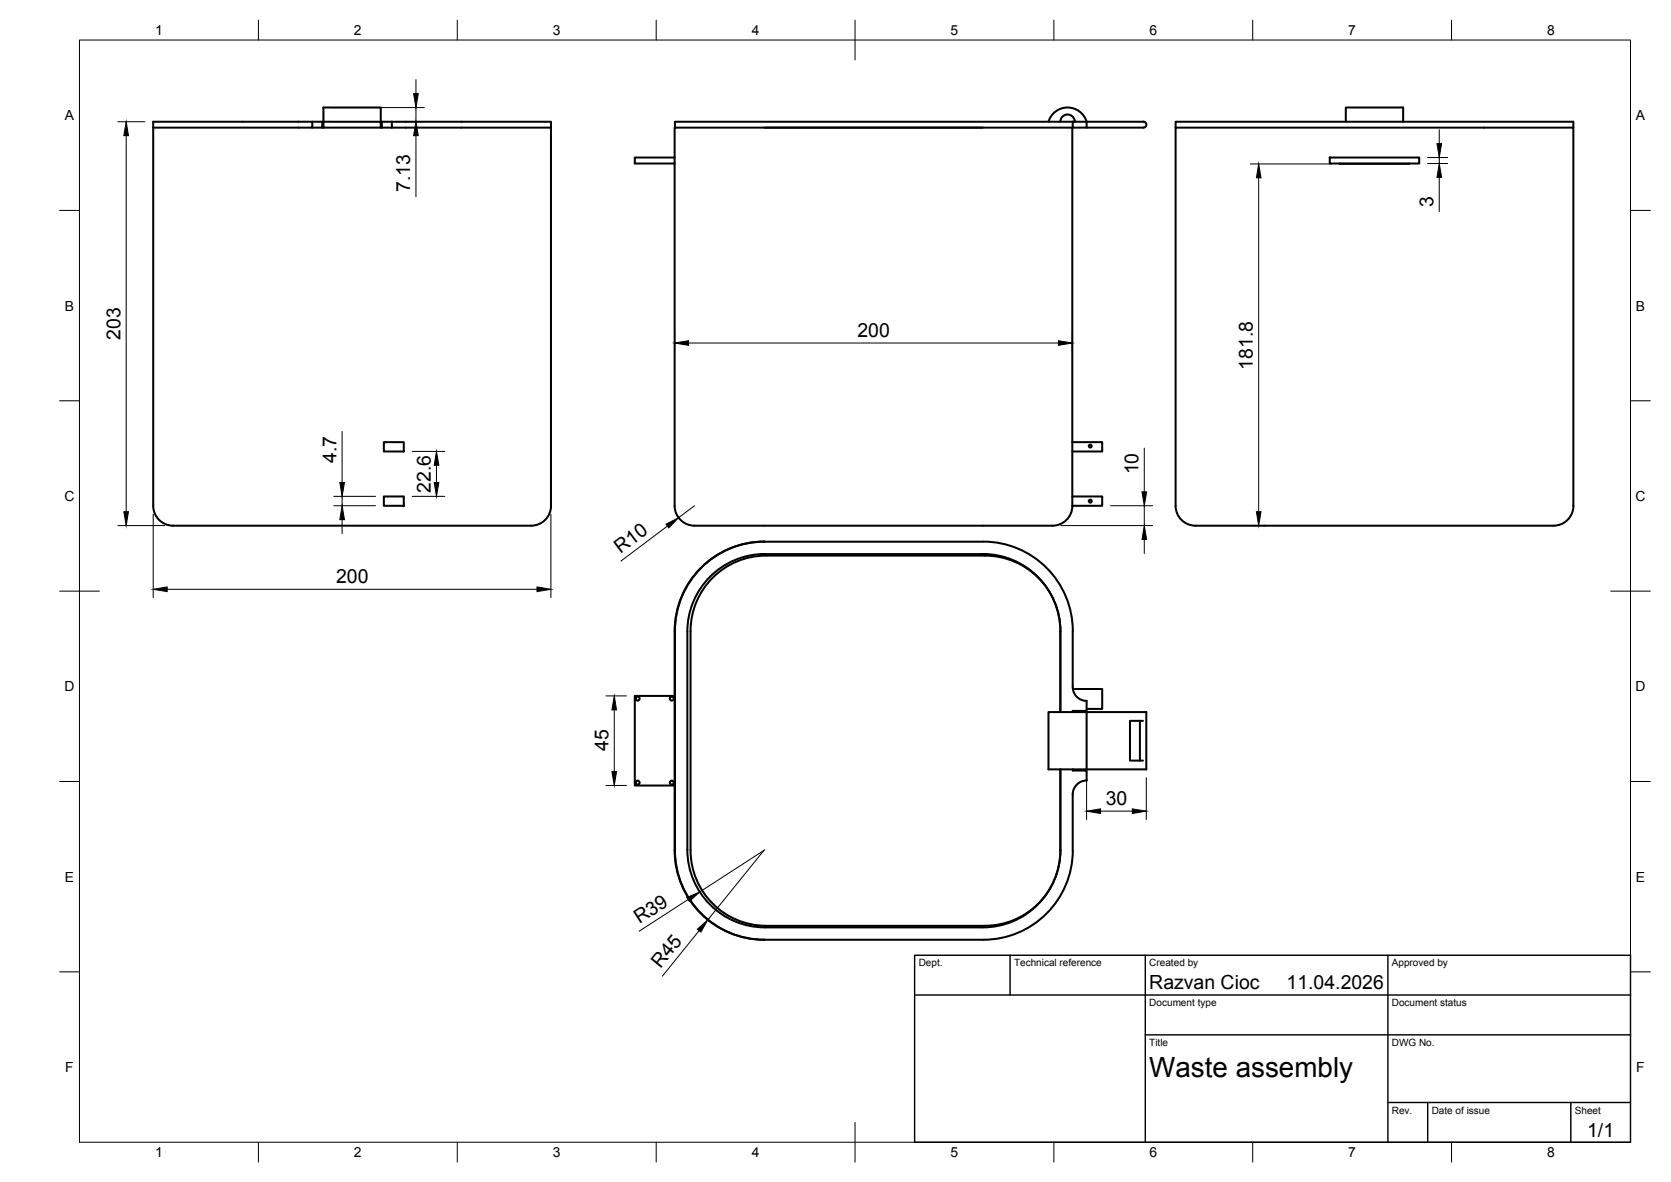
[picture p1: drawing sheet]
<svg xmlns="http://www.w3.org/2000/svg" width="420mm" height="297mm" viewBox="0 0 420 297" stroke-linecap="round" stroke-linejoin="round" font-family="sans-serif">
<!-- layer: Visible -->
<g fill="none" stroke="#000" stroke-width=".51">
<path d="M38.5 32.1h40v-1.5h-40v96.5a5.4 5.4 0 0 0 6.5 5h88.5M78.5 30.6h2.5v1.5h-2.5M81 30.6h14.7v1.5h-14.4v-5.1h14.4v3.6h.3M81 32.1h.3M95.7 32.1h.3M98.5 30.6h40v1.5h-40zM98.5 30.6h-2.5v1.5h2.5M138.5 32.1l.1 95a5 5 0 0 1-5 5M169.6 39.6h-10v1.5h10M192.2 32.1h77.5M247.1 32.1h-77.5v95a5.4 5.4 0 0 0 6.5 5h87.5a5.2 5.2 0 0 0 6-5M263.6 30.6a5 5 0 0 1 4.8-3.6 5 5 0 0 1 4.8 3.6"/>
<path d="M269.6 32.1v95h7.5v-2.3h-7.5M269.7 30.6h3.5v1.5h-3.5zM269.7 30.6h-100v1.5M270.3 30.6a1.82 1.82 0 0 0-1.9-1.8 1.82 1.82 0 0 0-1.8 1.8M273.2 30.6h14.3M273.2 32.1h14.3M287.5 30.6a.75 .75 0 0 1 .7 .7 .75 .75 0 0 1-.7 .8M295.6 32.1v-1.5h100v1.5M334.3 39.6h22.5v1.5h-22.5zM338.4 30.6v-3.6h14.4v3.6M336.8 41.1h17.6M96.5 111.1h5v2.4h-5z"/>
<path d="M269.6 111.1h7.5v2.4h-7.5M96.5 124.8h5v2.3h-5zM192.1 136.1h55.1M192.1 136.1a22.5 22.5 0 0 0-22.5 22.5M192.2 136.1a22.5 22.5 0 0 0-22.5 22.5M192.3 139.2h54.8a19.5 19.5 0 0 1 19.5 19.5M192.3 139.2a19.5 19.5 0 0 0-19.5 19.5v54.8a19.5 19.5 0 0 0 19.5 19.6M247.2 136.1a22.5 22.5 0 0 1 22.5 22.5M247.6 139.6h-55a19 19 0 0 0-19 19M247.6 139.6a19 19 0 0 1 19 19M395.6 127.1a5.4 5.4 0 0 1-6.5 5h-87.5a5.2 5.2 0 0 1-6-5v-95h100v95M169.6 158.6v55.1a22.5 22.5 0 0 0 22.5 22.5"/>
<path d="M169.7 158.6v55.1a22.5 22.5 0 0 0 22.5 22.5M173.6 158.6v55.1a19 19 0 0 0 19 18.9l55 .1M266.6 158.6v20.4M269.7 158.6v14a3.5 3.5 0 0 0 3.5 3.5M169.6 174.9h-10v22.5h10M269.8 173.2h7.3v4.9h-3.9M273.2 176.1v2.6h-3.5v.3M273.2 179h-9.6v14.3h24.6v-14.3h-15v14.3M266.6 193.3v20.4M269.7 193.3v.3h3.5v2.6M273.2 196.1a3.5 3.5 0 0 0-3.5 3.5v14.1a22.5 22.5 0 0 1-22.5 22.5h-55.1M286.6 181.2v9.9"/>
<path d="M287.4 181.2h-3.3v9.9h3.3M266.6 213.5a19.5 19.5 0 0 1-19.5 19.6h-54.8M266.6 213.7a19 19 0 0 1-19 18.9"/>
<circle cx="274.1" cy="112.1" r=".37"/>
<circle cx="274.1" cy="125.9" r=".37"/>
<circle cx="160.3" cy="175.6" r=".5"/>
<circle cx="168.9" cy="175.6" r=".5"/>
<circle cx="160.3" cy="196.7" r=".5"/>
<circle cx="168.9" cy="196.7" r=".5"/>
</g>
<!-- layer: BORDER -->
<g fill="none" stroke="#000" stroke-width=".25">
<path d="M20 10.1h390v276.9h-390zM65 5.1v5M115 5.1v5M165 5.1v5M215 5.1v10M265 5.1v5M315 5.1v5M365 5.1v5M15 52.9h5M410 52.9h5M15 100.7h5M410 100.7h5"/>
<path d="M15 148.6h10M405 148.6h10M15 196.4h5M410 196.4h5M15 244.2h5M410 244.2h5M65 287v5M115 287v5M165 287v5M215 282.1v9.9M265 287v5M315 287v5"/>
<path d="M365 287v5"/>
</g>
<!-- layer: TITLEBLOCK -->
<path d="M230 240.1h180v46.9h-180zM230 250h180M254 240.1v9.9M288 240.1v46.9M349 240.1v46.9M288 260.1h122M349 277.1h61M359 277.1v9.9M395 277.1v9.9" fill="none" stroke="#000" stroke-width=".36"/>
<!-- layer: FD_Dimensions -->
<g fill="none" stroke="#000" stroke-width=".25">
<path d="M29.6 30.6h6.8M31.7 34.1v94.5M83.4 30.6h23.3M83.4 27h23.3M104.6 20v3.5M104.6 27v3.6M104.6 34.1v15.4M358.9 39.6h5.1M361.9 32.6v3.5M361.9 39.6v1.5M314.4 41.2h20.4M316.5 44.7v83.9"/>
<path d="M358.9 41.1h5.1M361.9 44.6v8.6M169.6 83v5.3M173.1 86.2h93M269.6 83v5.3M86 108.4v12.8M103.6 113.4h8.2M109.7 116.9v4.3M287.7 112.6v11M29.6 132.1h11.8M38.5 129.2v21M83.9 127.1h10.5"/>
<path d="M83.9 124.7h10.5M86 124.7v2.4M86 130.6v3.5M103.6 124.7h8.2M138.5 129.2v21M167.8 132.2l-11.7 8.8M174.6 127.1l-4 3M266.7 132.1h23.1M279.2 127.1h10.6M287.7 127.1v5M287.7 135.6v3.5M314.4 132.1h3.5"/>
<path d="M42 148.1h93M152.4 174.9h5.1M154.5 178.4v15.5M152.4 197.4h5.1M273.2 195.4v10.5M288.2 195.4v10.5M192.1 213.6l-14.1 17.5M192.3 213.6l-16.3 10.5M276.7 203.8h8M173 226l-12.3 8M175.8 233.9l-9.2 11.4"/>
</g>
<g fill="#000" stroke="#000" stroke-width=".25">
<path d="M31.7 30.6l.6 3.5h-1.2zM104 23.5h1.2l-.6 3.5zM104.6 30.6l.6 3.5h-1.2zM361.3 36.1h1.2l-.6 3.5zM316.5 41.2l.6 3.5h-1.2zM361.9 41.1l.6 3.5h-1.2zM169.6 86.2l3.5-.6v1.2zM266.1 85.6l3.5 .6-3.5 .6zM109.7 113.4l.6 3.5h-1.1zM31.1 128.6h1.2l-.6 3.5zM86 127.1l.6 3.5h-1.2zM85.4 121.2h1.2l-.6 3.5z"/>
<path d="M109.2 121.2h1.1l-.6 3.5zM167.5 131.7l3.1-1.6-2.4 2.6zM287.7 132.1l.6 3.5h-1.2zM287.1 123.6h1.2l-.6 3.5zM315.9 128.6h1.2l-.6 3.5zM38.5 148.1l3.5-.6v1.2zM135 147.5l3.5 .6-3.5 .6zM154.5 174.9l.5 3.5h-1.1zM153.9 193.9h1.1l-.5 3.5zM273.2 203.8l3.5-.5v1.1zM284.7 203.3l3.5 .5-3.5 .6zM172.7 225.6l3.3-1.5-2.7 2.4z"/>
<path d="M175.3 233.5l2.7-2.4-1.8 3.1z"/>
</g>
<text font-size="7" x="289" y="270.6">Waste assembly</text>
<g font-size="4.9">
<text x="103.1" y="48.3" transform="rotate(-90 103.1 48.3)">7.13</text>
<text x="360.4" y="52" transform="rotate(-90 360.4 52)">3</text>
<text x="30.3" y="85.4" transform="rotate(-90 30.3 85.4)">203</text>
<text x="215.6" y="84.7">200</text>
<text x="315" y="92.9" transform="rotate(-90 315 92.9)">181.8</text>
<text x="84.6" y="116.4" transform="rotate(-90 84.6 116.4)">4.7</text>
<text x="286.3" y="119.2" transform="rotate(-90 286.3 119.2)">10</text>
<text x="108.3" y="123.8" transform="rotate(-90 108.3 123.8)">22.6</text>
<text x="156" y="139.2" transform="rotate(-37 156 139.2)">R10</text>
<text x="84.5" y="146.6">200</text>
<text x="153" y="188.8" transform="rotate(-90 153 188.8)">45</text>
<text x="278" y="202.4">30</text>
<text x="160.8" y="232.2" transform="rotate(-33 160.8 232.2)">R39</text>
<text x="166.1" y="243.6" transform="rotate(-51 166.1 243.6)">R45</text>
<text x="289" y="248.5">Razvan Cioc</text>
<text x="323.5" y="248.5">11.04.2026</text>
<text x="399.1" y="285.7">1/1</text>
</g>
<g font-size="3.5">
<text x="39" y="8.8">1</text>
<text x="89" y="8.8">2</text>
<text x="139" y="8.8">3</text>
<text x="189" y="8.8">4</text>
<text x="239" y="8.8">5</text>
<text x="289" y="8.8">6</text>
<text x="339" y="8.8">7</text>
<text x="389" y="8.8">8</text>
<text x="16.3" y="30.2">A</text>
<text x="411.3" y="30.2">A</text>
<text x="16.3" y="78">B</text>
<text x="411.3" y="78">B</text>
<text x="16.2" y="125.9">C</text>
<text x="411.2" y="125.9">C</text>
<text x="16.2" y="173.7">D</text>
<text x="411.2" y="173.7">D</text>
<text x="16.3" y="221.6">E</text>
<text x="411.3" y="221.6">E</text>
<text x="16.4" y="269.4">F</text>
<text x="411.4" y="269.4">F</text>
<text x="39" y="290.8">1</text>
<text x="89" y="290.8">2</text>
<text x="139" y="290.8">3</text>
<text x="189" y="290.8">4</text>
<text x="239" y="290.8">5</text>
<text x="289" y="290.8">6</text>
<text x="339" y="290.8">7</text>
<text x="389" y="290.8">8</text>
</g>
<g font-size="2.5">
<text x="231" y="242.9">Dept.</text>
<text x="255" y="242.9">Technical reference</text>
<text x="289" y="242.9">Created by</text>
<text x="350" y="242.9">Approved by</text>
<text x="289" y="252.8">Document type</text>
<text x="350" y="252.8">Document status</text>
<text x="289" y="262.9">Title</text>
<text x="350" y="262.9">DWG No.</text>
<text x="350" y="279.9">Rev.</text>
<text x="360" y="279.9">Date of issue</text>
<text x="396" y="279.9">Sheet</text>
</g>
</svg>
